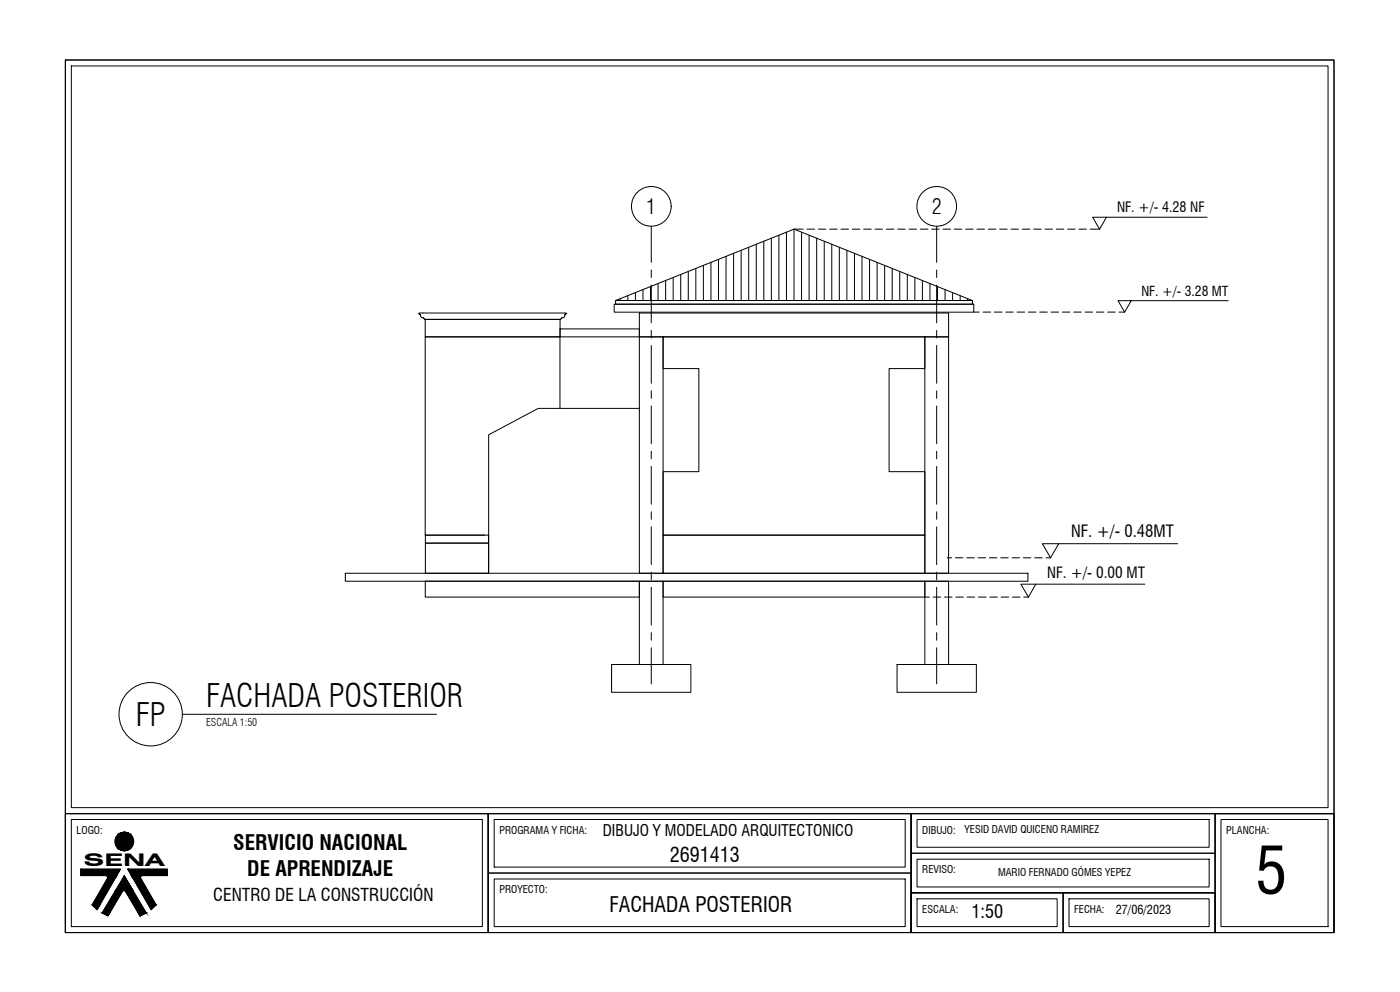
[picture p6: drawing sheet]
<svg xmlns="http://www.w3.org/2000/svg" width="353mm" height="250mm" viewBox="0 0 353 250" stroke-linecap="round" stroke-linejoin="round" font-family="sans-serif">
<!-- layer: A-PLANO 2 -->
<path d="M154.9 76.7h90.7v2h-90.7zM141.3 82.9h20v2h-20zM87.1 144.5h172.2v2.1h-172.2zM154.3 167.5h20v7.1h-20zM226.3 167.5h20v7.1h-20z" fill="none" stroke="#000" stroke-width=".25"/>
<!-- layer: A-PLANO 3 -->
<path d="M161.3 78.9h78v6h-78zM107.3 80.5h34v4.4h-34zM161.3 84.9h6v59.6h-6zM233.3 84.9h6v59.6h-6zM161.3 146.6h6v20.9h-6zM233.3 146.6h6v20.9h-6z" fill="none" stroke="#000" stroke-width=".25"/>
<!-- layer: A-PLANO 5 -->
<path d="M107.3 134.9h16v2h-16zM107.3 146.6h54v4h-54zM167.3 146.6h66v4h-66z" fill="none" stroke="#000" stroke-width=".25"/>
<!-- layer: A-PLANO 4 -->
<path d="M167.3 84.9h66v8h-9v26h9v16h-66v-16h9v-26h-9zM141.2 103v-18.1h-33.9v50h15M161.3 103h-25.5l-12.5 6.6v34.9" fill="none" stroke="#000" stroke-width=".25"/>
<!-- layer: A-PLANO 6 -->
<path d="M155.3 75.8l45-18 45 18zM155.3 75.8h90v.9h-90z" fill="none" stroke="#000" stroke-width=".25"/>
<!-- layer: A-PLANO 7 -->
<g fill="none" stroke="#000" stroke-width=".25">
<path d="M196.5 59.3v16.5M198.4 58.5v17.3M200.3 57.8v18M202.2 58.5v17.3M204.1 59.3v16.5M106 79.5l-.4-.6h37.3v.2l-.4 .2a.65 .65 0 0 1-.9 .8l-.1 .4h-34.4v-.2l-.4-.2M106.1 79.5l.1 .4 .5 .2M106.7 78.9h.1M156.5 75.3v.5M158.4 74.5v1.3M160.3 73.8v2M162.2 73v2.8"/>
<path d="M164.1 72.3v3.5M166 71.5v4.3M167.9 70.7v5.1M169.8 70v5.8M171.7 69.2v6.6M173.6 68.4v7.4M175.5 67.7v8.1M177.4 66.9v8.9M179.3 66.2v9.6M181.2 65.4v10.4M183.1 64.6v11.2M185 63.9v11.9"/>
<path d="M186.9 63.1v12.7M188.8 62.3v13.5M190.8 61.6v14.2M192.7 60.8v15M194.6 60.1v15.7M206 60.1v15.7M207.9 60.8v15M209.8 61.6v14.2M211.7 62.3v13.5M213.6 63.1v12.7M215.5 63.9v11.9M217.4 64.6v11.2"/>
<path d="M219.3 65.4v10.4M221.2 66.2v9.6M223.1 66.9v8.9M225 67.7v8.1M226.9 68.4v7.4M228.9 69.2v6.6M230.8 70v5.8M232.7 70.7v5.1M234.6 71.5v4.3M236.5 72.3v3.5M238.4 73v2.8M240.3 73.8v2"/>
<path d="M242.2 74.5v1.3M244.1 75.3v.5M107.3 136.9h16v7.6h-16zM167.3 134.9h66v9.6h-66z"/>
</g>
<!-- layer: A-EJES -->
<g fill="none" stroke="#000" stroke-width=".25">
<path d="M164.3 57v9.2M236.3 57v9.2M164.3 68.1v1.9M164.3 71.9v9.5M236.3 68.1v1.9M236.3 71.9v9.5M164.3 83.3v1.9M164.3 87.1v9.5M164.3 98.5v1.9M236.3 83.3v1.9M236.3 87.1v9.5M236.3 98.5v1.9"/>
<path d="M164.3 102.4v9.5M164.3 113.8v1.9M164.3 117.6v9.5M236.3 102.4v9.5M236.3 113.8v1.9M236.3 117.6v9.5M164.3 129v1.9M164.3 132.8v9.6M236.3 129v1.9M236.3 132.8v9.6M164.3 144.3v1.9M164.3 148.1v9.5"/>
<path d="M164.3 159.5v1.9M236.3 144.3v1.9M236.3 148.1v9.5M236.3 159.5v1.9M164.3 163.3v9.1M236.3 163.3v9.1"/>
<circle cx="164.3" cy="52" r="5"/>
<circle cx="236.3" cy="52" r="5"/>
</g>
<!-- layer: A-SIMB -->
<g fill="none" stroke="#000" stroke-width=".25">
<path d="M275.6 54.8h3.5l-1.8 3zM279.1 54.8h25.4M282 75.8h3.3l-1.6 2.9zM285.3 75.8h24.5M262.9 137.1h4.1l-2 3.5zM267 137.1h30M257.5 147.3h3.8l-1.9 3.3zM261.3 147.3h27.5M46 180.1h64.1"/>
<circle cx="38" cy="180.1" r="8"/>
</g>
<!-- layer: A-PROY -->
<g fill="none" stroke="#000" stroke-width=".25">
<path d="M200.3 57.8h2.3M203.6 57.8h1.9M206.4 57.8h1.9M209.3 57.8h1.9M212.1 57.8h1.9M215 57.8h1.9M217.8 57.8h2M220.7 57.8h1.9M223.6 57.8h1.9M226.4 57.8h1.9M229.3 57.8h1.9M232.1 57.8h1.9"/>
<path d="M235 57.8h1.9M237.8 57.8h2M240.7 57.8h1.9M243.6 57.8h1.9M246.4 57.8h1.9M249.3 57.8h1.9M252.1 57.8h1.9M255 57.8h1.9M257.9 57.8h1.9M260.7 57.8h1.9M263.6 57.8h1.9M266.4 57.8h1.9"/>
<path d="M269.3 57.8h1.9M272.1 57.8h1.9M275 57.8h2.3M245.6 78.7h1.4M248 78.7h1.9M250.8 78.7h1.9M253.7 78.7h1.9M256.5 78.7h1.9M259.4 78.7h1.9M262.3 78.7h1.9M265.1 78.7h1.9M268 78.7h1.9"/>
<path d="M270.8 78.7h1.9M273.7 78.7h1.9M276.5 78.7h1.9M279.4 78.7h1.9M282.3 78.7h1.4M233.3 150.6h1.1M235.4 150.6h1.9M238.2 150.6h1.9M238.9 140.6h1.1M241 140.6h1.9M241.1 150.6h1.9M243.8 140.6h1.9"/>
<path d="M243.9 150.6h2M246.7 140.6h1.9M246.8 150.6h1.9M249.6 140.6h1.9M249.7 150.6h1.9M252.4 140.6h1.9M252.5 150.6h1.9M255.3 140.6h1.9M255.4 150.6h1.9M258.1 140.6h1.9M258.2 150.6h1.2M261 140.6h1.9"/>
<path d="M263.8 140.6h1.2"/>
</g>
<!-- layer: A-ROTULO-Y.GALINDO -->
<g fill="none" stroke="#000" stroke-width=".25">
<path d="M16.5 15.1h320v190h-320zM16.5 15.1h320v220h-320zM16.5 205.1h106.6v30h-106.6zM123.1 205.1h106.7v30h-106.7zM123.1 205.1h106.7v15h-106.7zM229.8 205.1h106.7v30h-106.7zM229.8 205.1h76.7v10h-76.7zM229.8 215.1h76.7v10h-76.7zM229.8 205.1v30M306.5 205.1h30v30h-30zM306.5 205.1v30h30M306.5 205.1h30v30"/>
<path d="M123.1 220.1h106.7v15h-106.7zM229.8 225.1h76.7v10h-76.7zM229.8 225.1h38.4v10h-38.4zM268.2 225.1h38.3v10h-38.3zM268.2 225.1v10"/>
</g>
<!-- layer: A-MARGEN2-Y.GALINDOO -->
<path d="M18 16.6h317v187h-317zM18 206.6h103.7v27h-103.7zM124.7 206.6h103.6v12h-103.6zM231.3 206.6h73.7v7h-73.7zM231.3 216.6h73.7v7h-73.7zM308 206.6h27v27h-27zM124.7 221.6h103.6v12h-103.6zM231.3 226.6h35.4v7h-35.4zM269.6 226.6h35.4v7h-35.4z" fill="none" stroke="#000" stroke-width=".25"/>
<!-- layer: A-EMET-CERC -->
<path d="M16.5 205.1h320" fill="none" stroke="#000" stroke-width=".25"/>
<!-- layer: 0 -->
<path d="M27.2 221.3v-.4l-.4-.1h-6.4v-1.6h10l-5.9 10.2-1.3-1.2 4-6.9M31.6 224.7l-.3-.2-.4 .2-3.7 6.2-1.4-.7 5.5-9.4 5.6 9.4-1.6 .8-3.7-6.3M35.4 221.3l.1-.4 .3-.1h6.4v-1.6h-10l5.9 10.2 1.3-1.2-4-6.9" fill="none" stroke="#000" stroke-width=".25"/>
<!-- layer: A-LOGO-Y.GALINDO -->
<g fill="#000" stroke="#000" stroke-width=".25">
<path d="M23.2 228.2h2l-.7 1.2zM25.8 230.2h1.9l-.5 .7zM33.5 221.3h1.9l4 6.9zM34.9 230.2l.5 .7zM34.9 230.2h2l-1.5 .7z"/>
<path d="M20.4 219.2l9 1.6 1-1.6zM20.4 219.2l9 1.6h-9z"/>
<path d="M31.1 209.8l.9 .1zM30.7 209.9h1.3z"/>
<path d="M30.7 209.9l1.7 .2zM30.3 210.1l.4-.2 1.7 .2z"/>
<path d="M30.7 214.4h1.3zM30.7 214.4l.9 .1z"/>
<path d="M30.3 210.1l2.5 .2-.4-.2zM29.9 210.3l.4-.2 2.5 .2z"/>
<path d="M30.3 214.3l1.7 .1 .4-.1zM30.3 214.3l1.7 .1h-1.3z"/>
<path d="M29.9 210.3l3.2 .3-.3-.3zM29.6 210.6l.3-.3 3.2 .3z"/>
<path d="M29.9 214.1l2.5 .2 .4-.2zM29.9 214.1l2.5 .2h-2.1z"/>
<path d="M29.6 210.6l3.8 .3-.3-.3zM29.6 210.6l3.8 .3h-4z"/>
<path d="M29.6 213.8l3.2 .3 .3-.3zM29.6 213.8l3.2 .3h-2.9z"/>
<path d="M29.4 210.9l4.1 .4-.1-.4zM29.4 210.9l4.1 .4h-4.3z"/>
<path d="M29.4 213.4l3.7 .4 .3-.4zM29.4 213.4l3.7 .4h-3.5z"/>
<path d="M29.2 211.3l4.5 .4-.2-.4zM29.2 211.3l4.5 .4h-4.7z"/>
<path d="M29.2 213l4.2 .4 .1-.4zM29.2 213l4.2 .4h-4z"/>
<path d="M29 211.7l4.7 .5v-.5zM29 211.7l4.7 .5h-4.7z"/>
<path d="M29 212.6l4.5 .4 .2-.4zM29 212.6l4.5 .4h-4.3z"/>
<path d="M29 212.2l4.7 .4v-.4zM29 212.2l4.7 .4h-4.7z"/>
<path d="M32.2 219.2l10 1.6v-1.6zM32.2 219.2l10 1.6h-9z"/>
<path d="M27.2 221.3l-2 6.9 3.9-6.9zM27.2 221.3l-2 6.9h-2z"/>
<path d="M27.2 221.2h2zM27.2 221.2l1.9 .1z"/>
<path d="M27.2 221.2h2zM27.2 221.2h2z"/>
<path d="M27.2 221.1h2.1zM27.2 221.1l2 .1z"/>
<path d="M27.2 221h2.1zM27.2 221l2.1 .1z"/>
<path d="M27.2 220.9h2.1zM27.2 220.9l2.1 .1z"/>
<path d="M27.1 220.9h2.3zM27.1 220.9h2.2z"/>
<path d="M27.1 220.8h2.3zM27.1 220.8l2.3 .1z"/>
<path d="M27 220.8h2.4zM27 220.8h2.4z"/>
<path d="M26.8 220.8h2.6zM26.8 220.8h2.6z"/>
<path d="M26.9 220.8h2.5zM26.9 220.8h2.5z"/>
<path d="M29 224.7l-1.3 5.5 3.2-5.5zM29 224.7l-1.3 5.5h-1.9z"/>
<path d="M29.1 224.6h1.9zM29.1 224.6l1.8 .1z"/>
<path d="M29.1 224.6h1.9zM29.1 224.6h1.9z"/>
<path d="M29.1 224.5h2zM29.1 224.5l1.9 .1z"/>
<path d="M29.1 224.5h2.1zM29.1 224.5h2.1z"/>
<path d="M29.1 224.5h2.1zM29.1 224.5h2z"/>
<path d="M29.2 224.5h2.1zM29.1 224.5h2.1z"/>
<path d="M31.3 220.9l2.2 3.6zM31.3 220.9l2.2 3.6h-4.3z"/>
<path d="M33.5 221.3l3.9 6.9h2zM37.4 228.2h2l-1.3 1.2z"/>
<path d="M31.3 224.5h2.2zM31.3 224.5h2.2z"/>
<path d="M31.3 224.5h2.2zM31.3 224.5h2.2z"/>
<path d="M31.4 224.5l2.1 .1zM31.4 224.5l2.1 .1z"/>
<path d="M31.5 224.6h2.1zM31.5 224.6h2.1z"/>
<path d="M31.6 224.6l2 .1zM31.6 224.6l2 .1z"/>
<path d="M31.6 224.7l5.3 5.5-3.3-5.5zM31.6 224.7l5.3 5.5h-2z"/>
<path d="M33.4 221.2h2zM33.4 221.2h2z"/>
<path d="M33.3 221.1h2.1zM33.3 221.1l2.1 .1z"/>
<path d="M33.4 221.2l2 .1zM33.4 221.2l2 .1z"/>
<path d="M33.3 221h2.1zM33.3 221l2.1 .1z"/>
<path d="M33.3 220.9h2.2zM33.3 220.9l2.1 .1z"/>
<path d="M33.2 220.9h2.3zM33.2 220.9h2.3z"/>
<path d="M33.2 220.8h2.4zM33.2 220.8l2.3 .1z"/>
<path d="M33.2 220.8h2.4zM33.2 220.8h2.4z"/>
<path d="M33.2 220.8h2.5zM33.2 220.8h2.4z"/>
<path d="M33.2 220.8h2.6zM33.2 220.8h2.5z"/>
</g>
<text font-size="16.3" x="316.7" y="225.3">5</text>
<g font-size="8.1">
<text x="52" y="178.2">FACHADA POSTERIOR</text>
<text x="34.2" y="183.1">FP</text>
</g>
<g font-size="5.4">
<text x="163" y="54">1</text>
<text x="235" y="54">2</text>
</g>
<g font-size="5.3">
<text x="58.8" y="214.2">SERVICIO NACIONAL</text>
<text x="62.4" y="220.9">DE APRENDIZAJE</text>
<text x="153.8" y="230">FACHADA POSTERIOR</text>
</g>
<text font-size="5.1" x="169" y="217.2">2691413</text>
<text font-size="4.6" x="245" y="231.4">1:50</text>
<g font-size="4.4">
<text x="21.1" y="218.3">SENA</text>
<text x="53.8" y="227.3">CENTRO DE LA CONSTRUCCIÓN</text>
</g>
<text font-size="4.2" x="270.2" y="135.5">NF. +/- 0.48MT</text>
<text font-size="4" x="152" y="210.7">DIBUJO Y MODELADO ARQUITECTONICO</text>
<text font-size="3.9" x="264.2" y="145.8">NF. +/- 0.00 MT</text>
<text font-size="3.6" x="281.7" y="53.4">NF. +/- 4.28 NF</text>
<text font-size="3.4" x="287.9" y="74.5">NF. +/- 3.28 MT</text>
<text font-size="3.1" x="281.5" y="230.6">27/06/2023</text>
<g font-size="2.7">
<text x="52" y="183.1">ESCALA 1:50</text>
<text x="19.3" y="210.2">LOGO:</text>
<text x="126" y="210.2">PROGRAMA Y FICHA:</text>
<text x="232.6" y="210.2">DIBUJO:</text>
<text x="243.3" y="210.1">YESID DAVID QUICENO RAMIREZ</text>
<text x="309.3" y="210.2">PLANCHA:</text>
<text x="232.6" y="220.2">REVISO:</text>
<text x="251.7" y="220.9">MARIO FERNADO GÓMES YEPEZ</text>
<text x="126" y="225.2">PROYECTO:</text>
<text x="232.6" y="230.2">ESCALA:</text>
<text x="271" y="230.2">FECHA:</text>
</g>
</svg>
